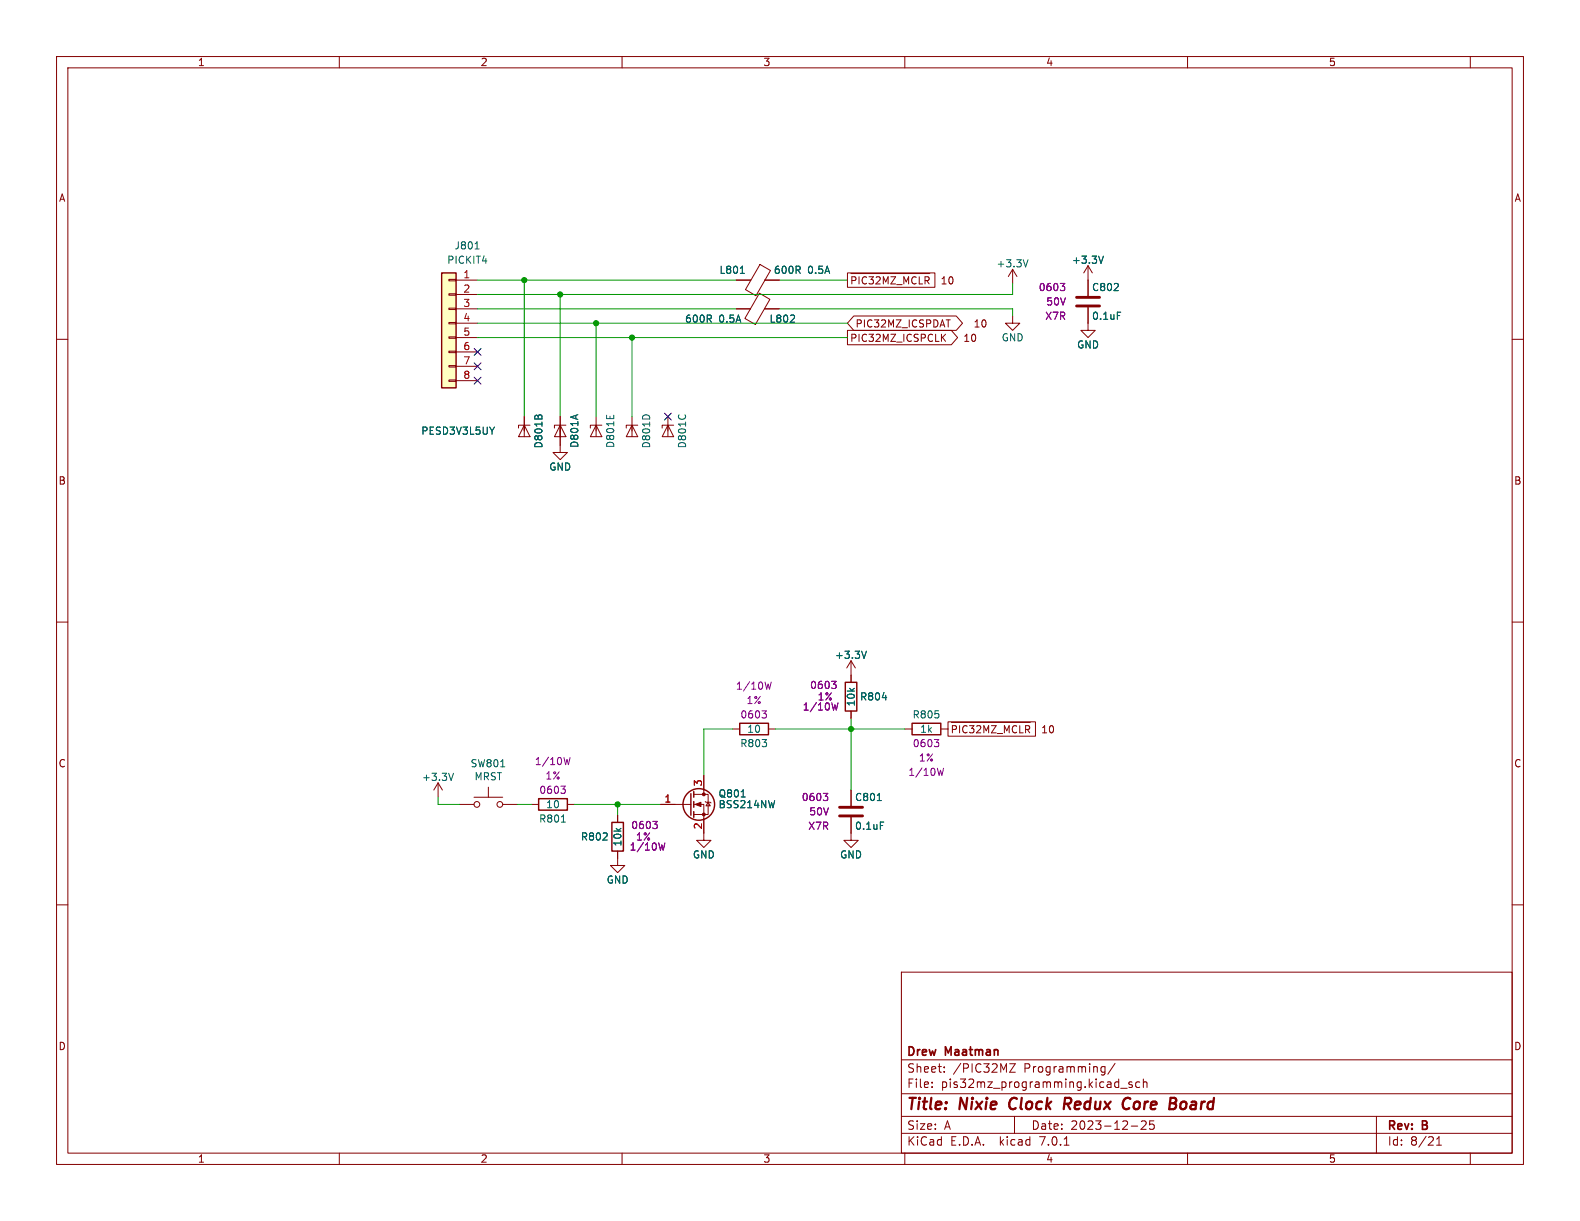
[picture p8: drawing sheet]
<svg xmlns="http://www.w3.org/2000/svg" width="279mm" height="216mm" viewBox="0 0 279 216" stroke-linecap="round" stroke-linejoin="round" font-family="sans-serif">
<g fill="none" stroke="#840000" stroke-width=".18">
<path d="M10 10h259.4v195.9h-259.4zM12 12h255.4v191.9h-255.4zM60 10v2M110 10v2M160 10v2M210 10v2M260 10v2M10 60h2M79.4 59.6h1.2v.2h-1.2zM79.4 57h1.2v.3h-1.2zM79.4 54.5h1.2v.2h-1.2zM79.4 51.9h1.2v.3h-1.2z"/>
<path d="M79.4 49.4h1.2v.3h-1.2zM80.6 49.5h3.9M80.6 52.1h3.9M80.6 54.6h3.9M80.6 57.2h3.9M80.6 59.7h3.9M130.2 49.5h2.6M130.2 54.6h2.5M134.3 51.8l1.8 1.1-2.5 4.5-1.9-1.1zM134.4 46.8l1.8 1-2.5 4.5-1.9-1.1zM135.2 54.6h2.6M135.3 49.5h2.5"/>
<path d="M149.9 58.4h18.3l1.1 1.3-1.1 1.3h-18.3zM149.9 48.3h15.4v2.5h-15.4zM150.5 48.4h13.9M151 55.9h18.1l1.1 1.3-1.1 1.2h-18.1l-1.1-1.2zM151.4 49.2l-.3-.3h-.5v1.3M151.9 48.9v1.3M153.2 49.1l-.3-.2-.4 .3M153.7 48.9h.7l-.4 .5M154.9 49.1l.5-.2 .3 .3M156.2 50.2v-1.3l.4 .9 .4-.9v1.3M157.5 48.9h.9l-.9 1.3M159.8 50.2v-1.3l.5 .9 .4-.9v1.3"/>
<path d="M162 49.1l-.4-.2-.3 .3M162.6 48.9v1.3M164.3 49.2l-.2-.3h-.5v1.3M166.7 59.6l.5 .8M167.2 59.1l-.7 .7M167.3 56.6h.7M179.1 55.9v1.3h-1.3l1.3 1.2 1.2-1.2h-1.2M179.1 47.6l-.8 1.3M179.1 47.6v2.6M179.1 47.6l.7 1.3M192.4 54.4v4h1.3l-1.3 1.3-1.3-1.3h1.3M192.4 47v5.3"/>
<path d="M192.4 47l-.8 1.3M192.4 47l.8 1.3M267.4 60h2M79.4 67.2h1.2v.2h-1.2zM79.4 64.6h1.2v.3h-1.2zM79.4 62.1h1.2v.3h-1.2zM80.6 62.2h3.9M80.6 64.8h3.9M80.6 67.3h3.9M92.7 75.2l1 2h-2zM92.7 73.7v3.5M93.7 75.2h-2v.5"/>
<path d="M99.1 73.7v6.3h-1.3l1.3 1.3 1.2-1.3h-1.2M99.1 75.2l1 2h-2.1zM100.1 75.2h-2.1v.5M105.4 75.2l1 2h-2zM105.4 73.7v3.5M106.4 75.2h-2v.5M111.8 75.2l1 2h-2.1zM111.8 73.7v3.5M112.8 75.2h-2.1v.5M118.1 75.2l1 2h-2zM118.1 73.7v3.5M119.1 75.2h-2v.5"/>
<path d="M10 110h2M150.5 116.8v3.9M150.5 116.8l-.8 1.3M150.5 116.8l.8 1.3M267.4 110h2M77.5 138.4l-.8 1.3M77.5 138.4v2.6M77.5 138.4l.7 1.3M86.4 139.2v1.8M124.5 137.2v3.3M129.5 128.9h1.3M135.9 128.9h1.3"/>
<path d="M150.5 125.7v1.3M150.5 139.7v2.8M160 128.9h1.3M166.4 128.9h1.2M167.6 127.6h15.5v2.6h-15.5zM168.2 127.7h14M169.1 128.6l-.2-.3h-.5v1.3M169.7 128.3v1.3M171 128.4l-.3-.1-.4 .3M171.4 128.3h.8l-.4 .5M172.7 128.4l.5-.1 .2 .3M174 129.6v-1.3l.4 .9 .4-.9v1.3"/>
<path d="M175.3 128.3h.9l-.9 1.3M177.6 129.6v-1.3l.4 .9 .5-.9v1.3M179.8 128.4l-.4-.1-.3 .3M180.3 128.3v1.3M182.1 128.6l-.3-.3h-.4v1.3M10 160h2M81.3 142.2h2.5M83.8 141h5.1M88.9 142.2h2.5M94 142.2h1.2M100.3 142.2h1.3M109.2 150.5v2.5h1.3l-1.3 1.3-1.3-1.3h1.3"/>
<path d="M109.2 144.1v1.3M116.8 142.2h5.4M122.7 142.2h1.8v6.4h1.2l-1.2 1.3-1.3-1.3h1.3M122.7 140.5h2.5v3.5h-2.5M124.7 141.7l.1 .2h.8l.1 .1M125.2 141.9l.4 .6h-.8zM150.5 144.5v4.1h1.3l-1.3 1.3-1.3-1.3h1.3M267.4 160h2M159.4 171.9h108v32h-108zM159.4 197.4h108M159.4 193.4h108M159.4 187.4h108"/>
<path d="M164.8 192.2v.1M164.8 191.4v.1M167 189.5v.1M167 188.7v.1M178.5 188.1h1l-1 1.5h1M179.4 197.4v3M194.8 189.5h.6M194.8 188.7h.6M195.4 188.6v1.2l-.1 .2-.4 .1M197.2 188l-1.3 2M198.2 192.4h1.1M200 199.1h1.2"/>
<path d="M200.2 191.4l-.4-.1-.2 .2 .1 .2 .5 .2v.3h-.6M201.5 191.4l-.4-.1-.3 .3v.4l.2 .2h.5M201.8 198.3l.6-.1 .2 .1 .1 .3-.9 1.1h.9M202.2 191.4l.2-.1 .4 .1v.9M202.2 190.8v1.5M204 198.2h-.7v.7l.2-.1h.5l.1 .3-.1 .5-.2 .1-.5-.1M243.4 197.4v6.5M60 203.9v2M110 203.9v2M159.4 200.4h108M160 203.9v2M188.2 202.5h.8"/>
<path d="M210 203.9v2M254 202.5h.9M254 201.4l.5-.4v1.5M260 203.9v2"/>
<circle cx="84.3" cy="142.2" r=".51"/>
<circle cx="88.4" cy="142.2" r=".51"/>
</g>
<path d="M178.6 194.6l-.1 .7v.3M188.2 195.2h.8M189.1 194.1h-.7l-.3 2M199 194.2l.3-.1 .5 .1M199.7 195.9l-.6 .2M207.8 195.2a.53 .53 0 0 1 0 .7M207.9 194.2a.44 .44 0 0 1 0 .7" fill="none" stroke="#840000" stroke-width=".4"/>
<g fill="none" stroke="#840000" stroke-width=".25">
<path d="M78.1 48.3h2.5v20.3h-2.5zM122.7 140v1M130.8 127.9h5.1v2h-5.1zM149.5 120.7h2v5h-2zM161.3 127.9h5.1v2h-5.1zM95.2 141.2h5.1v2.1h-5.1zM108.2 145.4h2v5.1h-2zM122.2 140.3v3.8M122.7 141.7v1M122.7 143.5v1"/>
<circle cx="123.6" cy="142.2" r="2.79"/>
</g>
<g fill="none" stroke="#840084" stroke-width=".18">
<path d="M187.5 50.1h.8l-.4 .5M188 50.6l.3 .2v.3l-.3 .3M99.2 139h.8l-.5 .5M99.7 139.5l.3 .2v.3l-.3 .3M100.8 133.9l-.3 1.3-.2-.9-.3 .9M134.7 125.7h.8l-.4 .5M135.3 126.2l.2 .2v.3l-.2 .3M136.4 120.6l-.3 1.3-.3-.9-.2 .9M147.1 120.5h.7l-.4 .5M147.6 121l.2 .2v.3l-.2 .2M148.2 124.3l-.3 1.3-.3-1-.2 1M165.2 130.8h.8l-.4 .4"/>
<path d="M165.8 131.2l.2 .3v.3l-.2 .2M166.9 135.8l-.3 1.3-.3-.9-.2 .9M115.4 145.2h.8l-.4 .5M116 145.7l.2 .3v.3l-.2 .2M117.6 149.1l-.3 1.2-.3-.9-.2 .9M145.6 140.3h.8l-.5 .5M146.1 140.8l.3 .2v.3l-.3 .3"/>
</g>
<g fill="none" stroke="#006464" stroke-width=".18">
<path d="M84 44h.7M130.9 48.3h.7M139.7 57h.8M140.4 55.8v.4M181.8 45.9l-.4 1.3M195.1 45.3l-.4 1.3M197.6 55.2h.6M87.4 75.5l-.4 .7M95.3 73.4h.4M153.2 115.1l-.4 1.3M80.2 136.7l-.4 1.3M88.5 135.6h.8"/>
<path d="M99.3 145.4h.7M131.1 140.9h.7M155.1 141.6h.8M155.7 145.4h.6"/>
</g>
<g fill="#840000" stroke="#840000" stroke-width=".18">
<path d="M122.9 142.2l1.1-.3v.7z"/>
<circle cx="124.5" cy="144" r=".25"/>
<circle cx="124.5" cy="140.5" r=".25"/>
</g>
<path d="M78.1 48.3h2.5v20.3h-2.5z" fill="#ffffc2" stroke="#ffffc2" stroke-width=".18"/>
<path d="M190.4 54.1h4M190.4 52.6h4M148.5 144.3h4M148.5 142.7h4" fill="none" stroke="#840000" stroke-width=".51"/>
<g fill="none" stroke="#009600" stroke-width=".18">
<path d="M84.5 59.7h65.4M84.5 57.2h65.4M84.5 54.6h45.7M84.5 49.5h45.7M92.7 49.5v24.2M99.1 52.1v21.6M105.4 57.2v16.5M111.8 59.7v14M137.8 54.6h41.3v1.3M137.8 49.5h12.1M179.1 50.2v1.9h-94.6M129.5 128.9h-5v8.3"/>
<path d="M137.2 128.9h22.8M150.5 127v12.7M77.5 141v1.2h3.8M91.4 142.2h2.6M101.6 142.2h15.2M109.2 142.2v1.9"/>
</g>
<path d="M83.8 64.2l1.3 1.2M83.8 66.7l1.3 1.2M83.8 61.6l1.3 1.2M85.1 64.2l-1.3 1.2M85.1 66.7l-1.3 1.2M85.1 61.6l-1.3 1.2M117.5 73.1l1.2 1.2M118.7 73.1l-1.2 1.2" fill="none" stroke="#000084" stroke-width=".18"/>
<g fill="#009600" stroke="#009600" stroke-width=".18">
<circle cx="109.2" cy="142.2" r=".46"/>
<circle cx="150.5" cy="128.9" r=".46"/>
<circle cx="111.8" cy="59.7" r=".46"/>
<circle cx="99.1" cy="52.1" r=".46"/>
<circle cx="105.4" cy="57.2" r=".46"/>
<circle cx="92.7" cy="49.5" r=".46"/>
</g>
<g font-size="2.8" fill="#840000">
<text x="160.4" y="196.7">Title:</text>
<text x="169.8" y="196.7">Nixie</text>
<text x="179.2" y="196.7">Clock</text>
<text x="189.4" y="196.7">Redux</text>
<text x="200.5" y="196.7">Core</text>
<text x="209.3" y="196.7">Board</text>
</g>
<g font-size="2.1" fill="#840000">
<text x="160.4" y="189.8">Sheet:</text>
<text x="160.4" y="187">Drew</text>
<text x="167.3" y="187">Maatman</text>
<text x="168.6" y="189.8">/PIC32MZ</text>
<text x="181.1" y="189.8">Programming/</text>
<text x="160.4" y="192.5">File:</text>
<text x="166.4" y="192.5">pis32mz_programming.kicad_sch</text>
<text x="160.4" y="202.7">KiCad</text>
<text x="160.4" y="199.9">Size:</text>
<text x="167" y="199.9">A</text>
<text x="168.1" y="202.7">E.D.A.</text>
<text x="176.8" y="202.7">kicad</text>
<text x="182.4" y="199.9">Date:</text>
<text x="183.9" y="202.7">7.0.1</text>
<text x="189.3" y="199.9">2023-12-25</text>
<text x="245.4" y="200.1">Rev:</text>
<text x="245.4" y="202.7">Id:</text>
<text x="249.4" y="202.7">8/21</text>
<text x="251.6" y="200.1">B</text>
</g>
<g font-size="1.8" fill="#840000">
<text x="35" y="11.8">1</text>
<text x="85" y="11.8">2</text>
<text x="135" y="11.8">3</text>
<text x="185" y="11.8">4</text>
<text x="235" y="11.8">5</text>
<text x="10.4" y="35.8">A</text>
<text x="267.8" y="35.8">A</text>
<text x="150.3" y="51.1">~{PIC32MZ_MCLR}</text>
<text x="166.3" y="50.4">10</text>
<text x="151.3" y="58.1">PIC32MZ_ICSPDAT</text>
<text x="172.2" y="58.1">10</text>
<text x="150.3" y="60.6">PIC32MZ_ICSPCLK</text>
<text x="170.4" y="60.6">10</text>
<text x="10.3" y="85.8">B</text>
<text x="267.7" y="85.8">B</text>
<text x="168.1" y="130.4">~{PIC32MZ_MCLR}</text>
<text x="184.1" y="129.8">10</text>
<text x="10.3" y="135.8">C</text>
<text x="267.7" y="135.8">C</text>
<text x="10.3" y="185.8">D</text>
<text x="267.7" y="185.8">D</text>
<text x="35" y="205.7">1</text>
<text x="85" y="205.7">2</text>
<text x="135" y="205.7">3</text>
<text x="185" y="205.7">4</text>
<text x="235" y="205.7">5</text>
</g>
<g font-size="1.8" fill="#006464">
<text x="79" y="46.8">PICKIT4</text>
<text x="80.3" y="44.3">J801</text>
<text x="176.2" y="47.4">+3.3V</text>
<text x="189.5" y="46.8">+3.3V</text>
<text x="127.2" y="48.6">L801</text>
<text x="136.8" y="48.6">600R</text>
<text x="142.8" y="48.6">0.5A</text>
<text x="193" y="51.6">C802</text>
<text x="121.1" y="57.2">600R</text>
<text x="127.1" y="57.2">0.5A</text>
<text x="136" y="57.2">L802</text>
<text x="193" y="56.7">0.1uF</text>
<text x="177.1" y="60.5">GND</text>
<text x="190.4" y="61.8">GND</text>
<text x="74.4" y="77">PESD3V3L5UY</text>
<text x="96.1" y="79.3" transform="rotate(-90 96.1 79.3)">D801B</text>
<text x="97.1" y="83.4">GND</text>
<text x="102.4" y="79.3" transform="rotate(-90 102.4 79.3)">D801A</text>
<text x="108.8" y="79.3" transform="rotate(-90 108.8 79.3)">D801E</text>
<text x="115.1" y="79.3" transform="rotate(-90 115.1 79.3)">D801D</text>
<text x="121.5" y="79.3" transform="rotate(-90 121.5 79.3)">D801C</text>
<text x="147.6" y="116.6">+3.3V</text>
<text x="151.3" y="125" transform="rotate(-90 151.3 125)">10k</text>
<text x="152" y="124">R804</text>
<text x="132.1" y="129.7">10</text>
<text x="161.3" y="127.2">R805</text>
<text x="162.6" y="129.7">1k</text>
<text x="83.2" y="135.8">SW801</text>
<text x="130.8" y="132.3">R803</text>
<text x="74.6" y="138.2">+3.3V</text>
<text x="83.8" y="138.1">MRST</text>
<text x="96.5" y="143.1">10</text>
<text x="127" y="141.2">Q801</text>
<text x="127" y="143.1">BSS214NW</text>
<text x="151.1" y="141.8">C801</text>
<text x="95.3" y="145.6">R801</text>
<text x="102.7" y="148.8">R802</text>
<text x="110" y="149.7" transform="rotate(-90 110 149.7)">10k</text>
<text x="151.1" y="146.9">0.1uF</text>
<text x="122.5" y="152">GND</text>
<text x="148.5" y="152">GND</text>
<text x="107.2" y="156.4">GND</text>
</g>
<g font-size="1.8" fill="#a90000">
<text x="81.9" y="49.3">1</text>
<text x="81.9" y="51.8">2</text>
<text x="81.9" y="54.4">3</text>
<text x="81.9" y="56.9">4</text>
<text x="81.9" y="59.4">5</text>
<text x="81.9" y="62">6</text>
<text x="81.9" y="64.5">7</text>
<text x="81.9" y="67.1">8</text>
<text x="117.4" y="142">1</text>
<text x="124.2" y="139.1" transform="rotate(-90 124.2 139.1)">3</text>
<text x="124.2" y="146.7" transform="rotate(-90 124.2 146.7)">2</text>
</g>
<g font-size="1.8" fill="#840084">
<text x="183.6" y="51.6">0603</text>
<text x="184.8" y="56.7">X7R</text>
<text x="185" y="54.2">50V</text>
<text x="130.1" y="122.1">1/10W</text>
<text x="132" y="124.7">1%</text>
<text x="141.9" y="125.8">1/10W</text>
<text x="143.2" y="122">0603</text>
<text x="144.5" y="124">1%</text>
<text x="130.9" y="127.2">0603</text>
<text x="94.5" y="135.4">1/10W</text>
<text x="96.4" y="138">1%</text>
<text x="160.6" y="137.4">1/10W</text>
<text x="161.3" y="132.3">0603</text>
<text x="162.4" y="134.8">1%</text>
<text x="95.3" y="140.5">0603</text>
<text x="141.7" y="141.8">0603</text>
<text x="111.6" y="146.7">0603</text>
<text x="112.4" y="148.8">1%</text>
<text x="142.9" y="146.9">X7R</text>
<text x="143" y="144.3">50V</text>
<text x="111.3" y="150.6">1/10W</text>
</g>
</svg>
